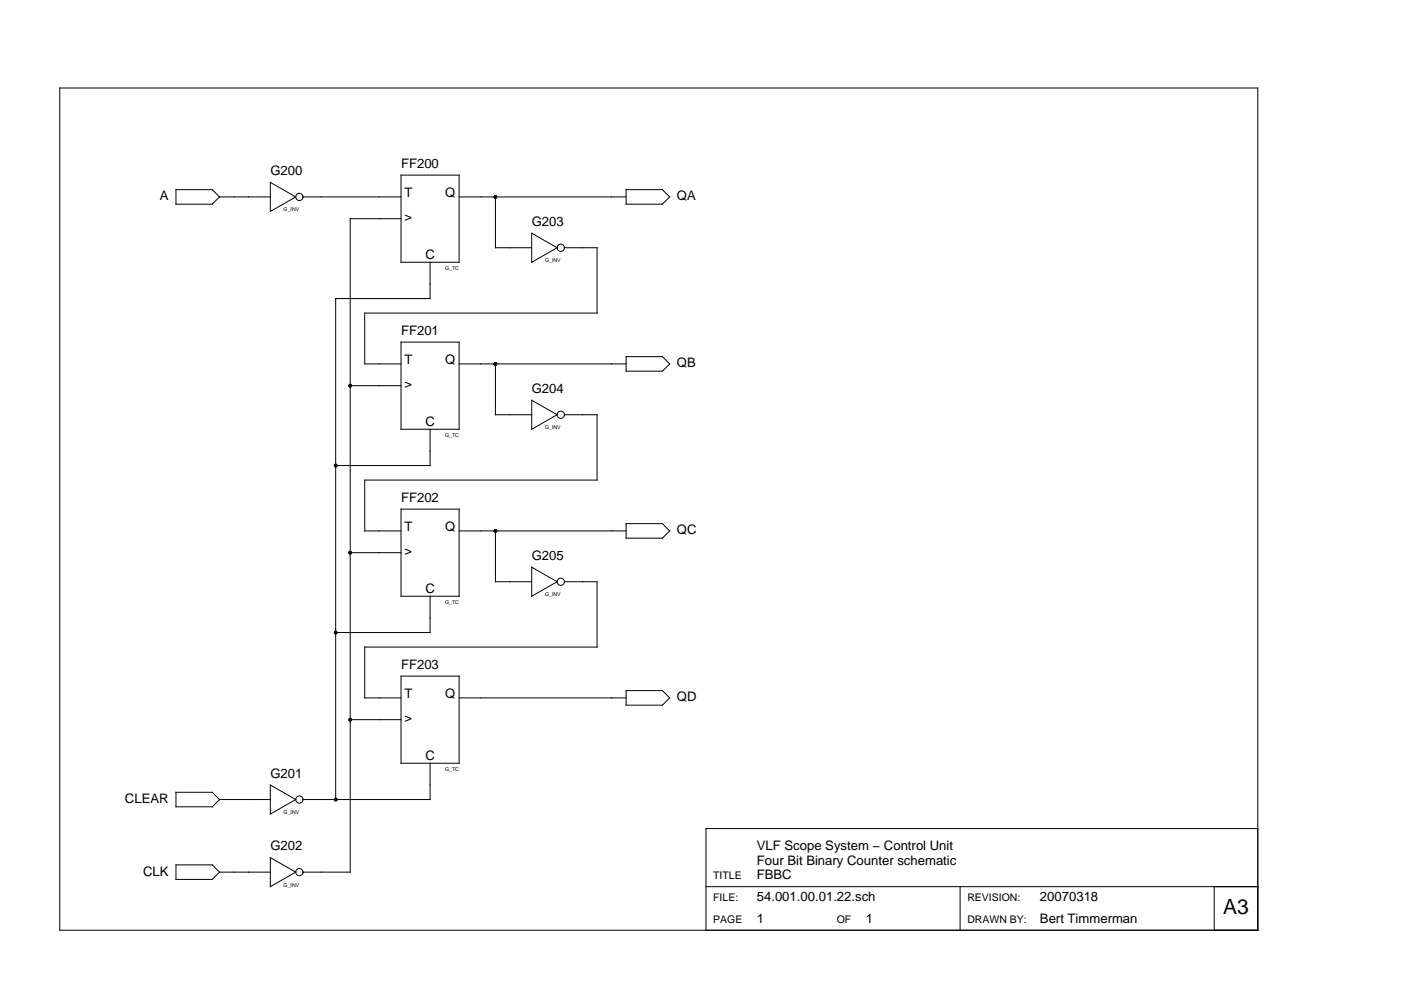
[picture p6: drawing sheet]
<svg xmlns="http://www.w3.org/2000/svg" width="297mm" height="210mm" viewBox="0 0 297 210" stroke-linecap="round" stroke-linejoin="round" font-family="sans-serif">
<g fill="none" stroke="#000" stroke-width=".21">
<path d="M12.7 18.7h254v178.5h-254zM57.3 38.7l5.4 3.1-5.4 3zM85 37.1h12.3v18.5h-12.3zM37.3 40.2h7.7l1.5 1.6-1.5 1.5h-7.7zM46.5 41.8h10.8M64.2 41.8h20.8M85 46.4h-10.7v138.5h-10.1M91.2 55.6v7.7h-20v106.2M97.3 41.8h35.4M105 41.8v10.7h7.7M112.7 49.4l5.4 3.1-5.4 3.1zM119.7 52.5h6.9v13.9h-49.3v10.8h7.7"/>
<path d="M132.7 40.2h7.7l1.6 1.6-1.6 1.5h-7.7zM85 72.5h12.3v18.5h-12.3zM97.3 77.2h35.4M105 77.2v10.7h7.7M132.7 75.6h7.7l1.6 1.6-1.6 1.5h-7.7zM74.3 81.8h10.7M91.2 91v7.7h-20M112.7 84.9l5.4 3-5.4 3.1zM119.7 87.9h6.9v13.9h-49.3v10.8h7.7M74.3 117.2h10.7M85 107.9h12.3v18.5h-12.3zM97.3 112.6h35.4"/>
<path d="M105 112.6v10.7h7.7M132.7 111h7.7l1.6 1.6-1.6 1.5h-7.7zM91.2 126.4v7.7h-20M112.7 120.3l5.4 3-5.4 3.1zM119.7 123.3h6.9v13.9h-49.3v10.8h7.7M74.3 152.6h10.7M85 143.4h12.3v18.4h-12.3zM97.3 148h35.4M132.7 146.4h7.7l1.6 1.6-1.6 1.5h-7.7zM37.3 168h7.7l1.5 1.5-1.5 1.6h-7.7zM46.5 169.5h10.8M57.3 166.4l5.4 3.1-5.4 3.1z"/>
<path d="M91.2 161.8v7.7h-27M266.7 175.7h-117v21.5M37.3 183.4h7.7l1.5 1.5-1.5 1.6h-7.7zM46.5 184.9h10.8M57.3 181.8l5.4 3.1-5.4 3.1zM149.7 188h117M203.6 188v9.2M257.4 188v9.2"/>
<circle cx="63.5" cy="41.8" r=".77"/>
<circle cx="118.9" cy="52.5" r=".77"/>
<circle cx="118.9" cy="87.9" r=".77"/>
<circle cx="118.9" cy="123.3" r=".77"/>
<circle cx="63.5" cy="169.5" r=".77"/>
<circle cx="63.5" cy="184.9" r=".77"/>
</g>
<g fill="#000">
<circle cx="105" cy="41.8" r=".38"/>
<circle cx="105" cy="77.2" r=".38"/>
<circle cx="71.2" cy="98.7" r=".38"/>
<circle cx="74.3" cy="81.8" r=".38"/>
<circle cx="74.3" cy="117.2" r=".38"/>
<circle cx="105" cy="112.6" r=".38"/>
<circle cx="71.2" cy="134.1" r=".38"/>
<circle cx="74.3" cy="152.6" r=".38"/>
<circle cx="71.2" cy="169.5" r=".38"/>
</g>
<text font-size="4.4" x="259.3" y="193.8">A3</text>
<g font-size="2.8">
<text x="85" y="35.6">FF200</text>
<text x="57.3" y="37.1">G200</text>
<text x="85.8" y="41.8">T</text>
<text x="94.4" y="41.8">Q</text>
<text x="33.9" y="42.5">A</text>
<text x="85.8" y="46.8">&gt;</text>
<text x="112.7" y="47.9">G203</text>
<text x="143.5" y="42.5">QA</text>
<text x="90.2" y="54.8">C</text>
<text x="85" y="71">FF201</text>
<text x="85.8" y="77.2">T</text>
<text x="94.4" y="77.2">Q</text>
<text x="143.5" y="77.9">QB</text>
<text x="85.8" y="82.2">&gt;</text>
<text x="112.7" y="83.3">G204</text>
<text x="90.2" y="90.2">C</text>
<text x="85" y="106.4">FF202</text>
<text x="85.8" y="112.6">T</text>
<text x="94.4" y="112.6">Q</text>
<text x="143.5" y="113.3">QC</text>
<text x="85.8" y="117.6">&gt;</text>
<text x="112.7" y="118.7">G205</text>
<text x="90.2" y="125.6">C</text>
<text x="85" y="141.8">FF203</text>
<text x="85.8" y="148">T</text>
<text x="94.4" y="148">Q</text>
<text x="143.5" y="148.7">QD</text>
<text x="85.8" y="153.1">&gt;</text>
<text x="90.2" y="161.1">C</text>
<text x="57.3" y="164.9">G201</text>
<text x="26.5" y="170.3">CLEAR</text>
<text x="30.4" y="185.6">CLK</text>
<text x="57.3" y="180.3">G202</text>
<text x="160.5" y="183.4">Four Bit Binary Counter schematic</text>
<text x="160.5" y="180.3">VLF Scope System − Control Unit</text>
<text x="160.5" y="186.5">FBBC</text>
<text x="160.5" y="191.1">54.001.00.01.22.sch</text>
<text x="220.5" y="191.1">20070318</text>
<text x="160.5" y="195.7">1</text>
<text x="183.5" y="195.7">1</text>
<text x="220.5" y="195.7">Bert Timmerman</text>
</g>
<g font-size="2.2">
<text x="151.2" y="191.1">FILE:</text>
<text x="151.2" y="186.5">TITLE</text>
<text x="205.1" y="191.1">REVISION:</text>
<text x="151.2" y="195.7">PAGE</text>
<text x="177.4" y="195.7">OF</text>
<text x="205.1" y="195.7">DRAWN BY:</text>
</g>
<g font-size="1.1">
<text x="60.1" y="44.8">G_INV</text>
<text x="94.4" y="57.1">G_TC</text>
<text x="115.6" y="55.6">G_INV</text>
<text x="94.4" y="92.6">G_TC</text>
<text x="115.6" y="91">G_INV</text>
<text x="94.4" y="128">G_TC</text>
<text x="115.6" y="126.4">G_INV</text>
<text x="94.4" y="163.4">G_TC</text>
<text x="60.1" y="172.6">G_INV</text>
<text x="60.1" y="188">G_INV</text>
</g>
</svg>
